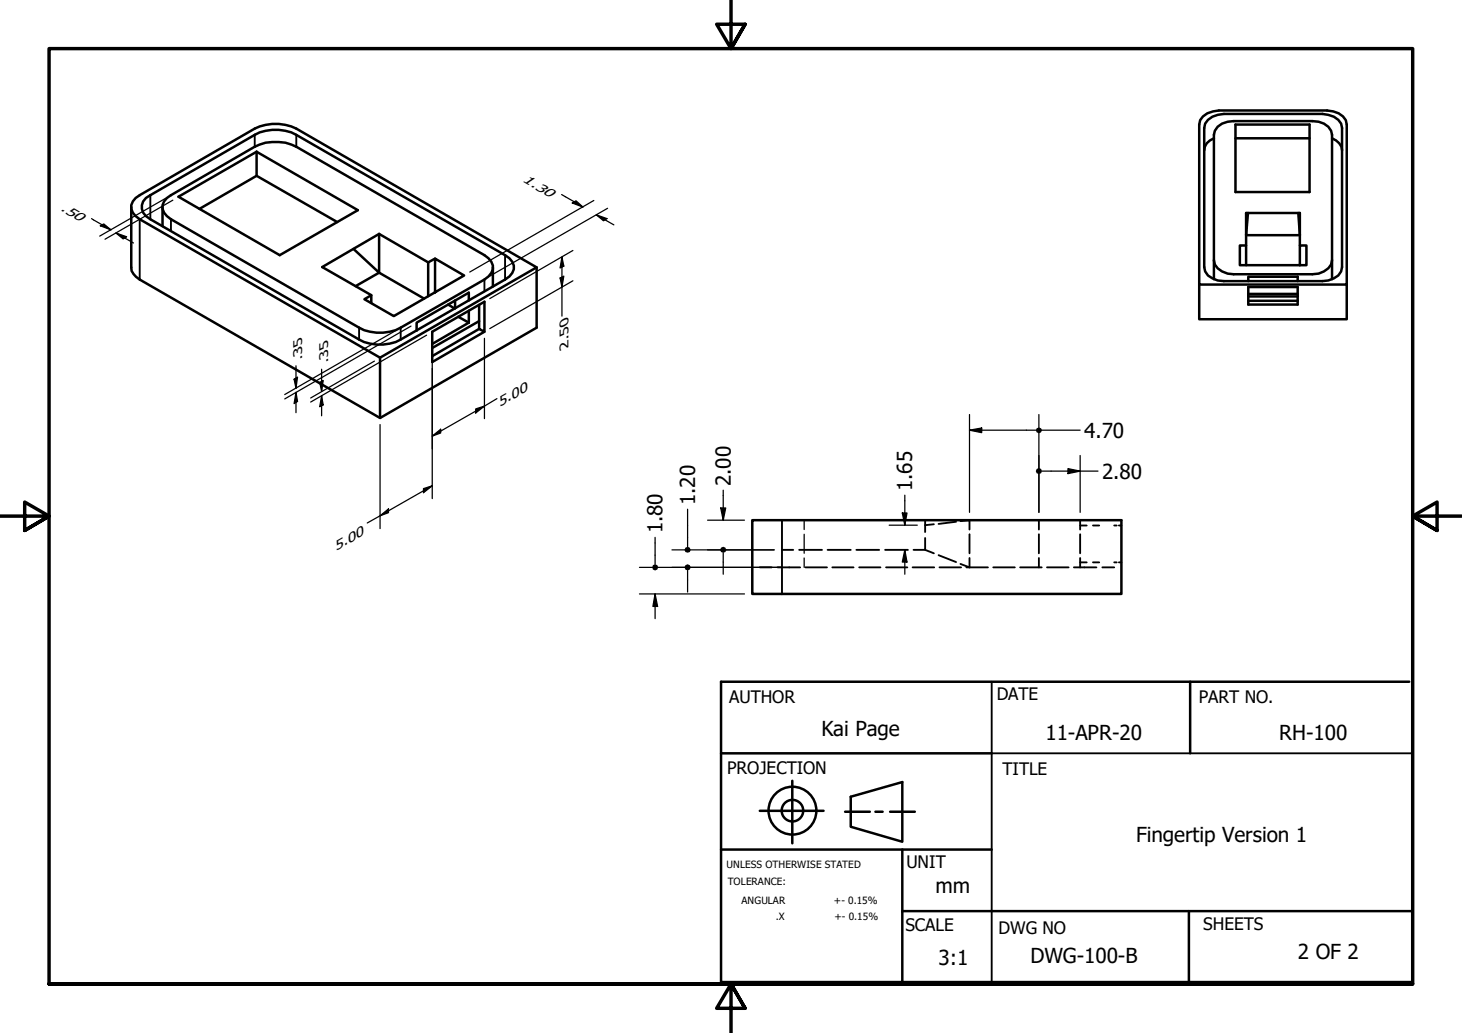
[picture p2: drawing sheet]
<svg xmlns="http://www.w3.org/2000/svg" width="297mm" height="210mm" viewBox="0 0 297 210" stroke-linecap="round" stroke-linejoin="round" font-family="sans-serif">
<!-- layer: Visible (ANSI) -->
<g fill="none" stroke="#000" stroke-width=".51">
<path d="M36.3 40l15.8-9.2 20.6 11.9-15.9 9.2zM52.1 30.8v4.9l-11.6 6.8M52.1 35.7l16.4 9.4M244.4 23.7l.9-.7 2.3-.5h22a4.3 4.3 0 0 1 3.8 1.9l.2 .9v32.5h-30v-32.5l.2-.9zM245.4 24.4l.9-.7 1.1-.4 1.3-.2h20a4.3 4.3 0 0 1 3.8 2l.2 .9v28.3l-.2 .9a4.3 4.3 0 0 1-3.8 1.9h-20a4.3 4.3 0 0 1-3.8-1.9l-.2-.9v-28.3l.2-.9zM246.6 28.1a2.7 2.7 0 0 0-1.9 2.4M251 25.3h15.1v13.7h-15.1zM251 28.1h15.1M270.6 28.1a2.9 2.9 0 0 1 2.1 2.4M26.7 42.1v12.2a3.1 3.1 0 0 0 1.7 2.5l48.8 28.1 31.8-18.3v-12.3M27.6 40.2l24.2-14.1a9.6 9.6 0 0 1 8.4 0l48.8 28.2-31.8 18.4-48.8-28.2a2.68 2.68 0 0 1-1.4-3.6zM29.7 40.2l22.1-12.8a9.1 9.1 0 0 1 8.4 0l42.4 24.5a2.64 2.64 0 0 1 1.5 3.6l-.6 .7-.9 .6-21.2 12.2a9.1 9.1 0 0 1-8.4 0l-42.5-24.5a2.55 2.55 0 0 1-.8-4.3z"/>
<path d="M33 42.1v3.8M33.9 40.2l17.9-10.4a9.6 9.6 0 0 1 8.4 0l38.2 22.1a2.68 2.68 0 0 1 1.4 3.6l-.5 .7-.9 .6-17 9.8a9.1 9.1 0 0 1-8.4 0l-38.3-22.1a2.68 2.68 0 0 1-1.4-3.6zM72.3 58.1l4.7-2.7 9.2 5.3M77 47.5v7.9l-5.2-4.8M77 47.5l-11.5 6.8 9.9 5.7v1.6M77 47.5l10 5.8M88.4 59.4v-6.9l5.9 3.5-14.3 8.2-6-3.4 1.4-.8M88.4 52.5l-1.4 .8v6.9M100.1 54.3v3.9M243.6 57.8v7.1h30v-7.1M246.6 56.7v-29.3a3.1 3.1 0 0 1 2.8-2.7l1.2-.1h16a3.6 3.6 0 0 1 4 2.8v29.3M246.6 52.9a3.2 3.2 0 0 0 2.8 2.7l1.2 .1h16a4.3 4.3 0 0 0 3.8-1.9l.2-.9"/>
<path d="M253.2 49.9h-1.3v4h13.5v-4h-1.3v4M253.6 43.3l-.4 4.5h10.9l-.3-4.5M253.6 57.1v-.9h10.1v.9M253.6 58.3h10.1v3.6h-10.1zM253.6 59.7h10.1M264.1 49.9v-6.6h-10.9v10.6M77.2 72.7v12.2M91.1 61.9l1.3 .8M92.5 61.1v1.5M93.1 64.4l2.1 1.2M95.2 61.1v-1.6l-10.6 6.1v1.6M95.2 63.2v2.4"/>
<path d="M95.2 65.6l-7.4 4.3M97.3 61.9v4.9l1.1 .6v-6.1l-10.6 6.1v6.2l10.6-6.2M97.3 66.8l-9.5 5.6M97.3 65.2l-9.5 5.5M253.6 61.1h10.1M253.6 60.2h10.1M152.8 105.7h75v15h-75z"/>
</g>
<!-- layer: Visible Narrow (ANSI) -->
<path d="M30.5 39.7v4.8M51.8 27.4v2.4M60.2 27.4v2.4M28.4 44.5v12.3M34.7 44.5v2.5M98.4 56.8v2.4M102.6 51.9v4.9M73 66.6v2.4M81.4 66.6v2.4M158.9 105.7v15" fill="none" stroke="#000" stroke-width=".38"/>
<!-- layer: Hidden (ANSI) -->
<g fill="none" stroke="#000" stroke-width=".38">
<path d="M154.4 115.3h2.4M158 115.3h4.6M158.9 111.7h2.3M162.4 111.7h4.6M163.6 115.3h4.4M168.1 111.7h4.7M169.1 115.3h4.3M174 111.7h4.6M174.6 115.3h4.3M179.8 111.7h4.7M180 115.3h4.3M185.4 115.3h4.4"/>
<path d="M188 109.3v2.4h-2.4M188 111.7l1.7 .7M188 105.7v2.4M189.7 106.5l-1.7 .2M190.7 112.8l3.5 1.4M190.9 115.3h4.4M194.2 106l-3.5 .5M195.1 105.9l1.9-.2v1.9M196.3 115.3h4.4M197 113.4v1.9l-1.9-.7M197 108.6v3.8M201.8 115.3h4.4"/>
<path d="M207.3 115.3h4.3M211.1 105.7v1.9M211.1 108.6v3.8M211.1 113.4v1.9M212.7 115.3h4.4M218.2 115.3h4.6M219.5 106.8h1.3M219.5 114.3h1.3M219.5 105.7v1.9M219.5 108.6v3.8M219.5 113.4v1.9M222.1 106.8h1.2"/>
<path d="M222.1 114.3h1.2M224 115.3h2.4M226.4 106.8h.5M226.4 114.3h.5M227.3 106.8h.5M227.3 114.3h.5"/>
</g>
<!-- layer: Hidden Narrow (ANSI) -->
<path d="M163.4 105.7v1.9M163.4 108.6v3.8M163.4 113.4v1.9" fill="none" stroke="#000" stroke-width=".25"/>
<!-- layer: Border (ANSI) -->
<path d="M148.5 -.1v10l-2.9-5h5.8l-2.9 5 2.9-5M0 104.9h10l-5-2.9v5.8l5-2.9-5 2.9M297 104.9h-10l5-2.9v5.8l-5-2.9 5 2.9M10 199.9v-190h277v190h-277h277M151.4 204.9l-2.9-5 2.9 5h-5.8l2.9-5v10" fill="none" stroke="#000" stroke-width=".7"/>
<!-- layer: Title (ANSI) -->
<g fill="none" stroke="#000" stroke-width=".51">
<path d="M241.8 138.5v14.6M286.3 138.5h-139.8v61.1h140.5M146.5 153.1h55M161 158.7v12.7M146.5 172.6h55M154.4 164.8h12.9M171.7 164.9h5M172.8 161.9l10.5-3v12.1l-10.5-3zM177.9 164.9h1.4M180.8 164.9h5.1M183.3 172.6v27.3M183.3 185.1h103.5"/>
<path d="M241.6 185.1v14.8"/>
<circle cx="161" cy="164.7" r="4.9"/>
<circle cx="161" cy="164.7" r="2.19"/>
</g>
<path d="M201.5 138.5v61.1M201.5 153.1h85.3M139.3 199.9h147.5" fill="none" stroke="#000" stroke-width=".38"/>
<!-- layer: Dimension (ANSI) -->
<g fill="none" stroke="#000" stroke-width=".25">
<path d="M114.1 39.5l4.3 2.6M18.6 44.4l3.9 2.3M20.4 45.9l.7-.4 1.4 1.2zM23.6 47.3l2.1 .8-.7 .4zM23.6 47.3l3.5 2.1M33.7 40.3l-13.4 7.7M35.1 40.7l-13.8 7.9M113.8 56.5l.8-.4-.4 2.2zM114.2 52.2l.4 1.9-.8 .4zM114.2 52.2v12M116.3 41.2l.7-.4 1.4 1.3zM116.4 57.1l-16.9 9.7"/>
<path d="M116.4 50.9l-16.9 9.8M120.6 40.7l-25.2 14.6M121.2 43.7l2.1 .7-.7 .5zM121.2 43.7l3.5 2M123.4 42.3l-23.9 13.8M59.8 77.1l.7-.5-.4 2.3zM60.1 79.7l.4 1.9-.7 .4zM60.1 74.3v4.6M60.1 79.7v4.2M65 77.7l.7-.4-.4 2.2zM65.3 75v4.5M76.1 73.4l-13 7.5"/>
<path d="M80.3 67.2l-22.5 13M83.5 66.3l-25.7 14.8M86.7 68.1l-23.6 13.6M87.8 71.8v29.5M98.4 68.7v16.4M65.3 80.4l.4 1.9-.7 .3zM65.3 80.4v4.1M77.2 86.3v21.1M86 99.3l1.8-.6-1.8 1.4zM87.8 88.6l1.7-1.4v.8zM87.8 98.7l-13.2 7.6M96.6 83.1l1.8-.6-1.8 1.4z"/>
<path d="M101 81l-13.2 7.6M146.9 99.6v6.1M197 87.4l2.5-.4v.9zM197 87.4h13.4M197 84.2v19.9M211.1 84.2v19.9M211.1 87.4h8.4M211.7 95.7h11.4M217 95.2l2.5 .5-2.5 .5zM219.5 92.6v11.5M77.2 104.8l1.7-1.4v.8zM129.9 115.3h28.8"/>
<path d="M133.1 109.2v5.5M136.5 111.7h20.8M139.7 103.5v7.6M139.7 115.9v4.4M143.8 105.7h7.5M146.4 103.2h1l-.5 2.5zM146.9 112.3v4.4M180.7 106.7h5.7M183.3 104.2h1l-.5 2.5zM183.8 111.7l.5 2.5h-1zM183.8 100.6v6.1M183.8 111.7v5"/>
<path d="M129.9 120.7h21.4M133.1 120.7l.5 2.5h-.9zM133.1 120.7v5"/>
</g>
<g fill="#000">
<path d="M20.4 45.9l.7-.4 1.4 1.2z" fill-rule="evenodd"/>
<path d="M23.6 47.3l2.1 .8-.7 .4z" fill-rule="evenodd"/>
<path d="M113.8 56.5l.8-.4-.4 2.2z" fill-rule="evenodd"/>
<path d="M114.2 52.2l.4 1.9-.8 .4z" fill-rule="evenodd"/>
<path d="M116.3 41.2l.7-.4 1.4 1.3z" fill-rule="evenodd"/>
<path d="M121.2 43.7l2.1 .7-.7 .5z" fill-rule="evenodd"/>
<path d="M59.8 77.1l.7-.5-.4 2.3z" fill-rule="evenodd"/>
<path d="M65 77.7l.7-.4-.4 2.2z" fill-rule="evenodd"/>
<path d="M60.1 79.7l.4 1.9-.7 .4z" fill-rule="evenodd"/>
<path d="M65.3 80.4l.4 1.9-.7 .3z" fill-rule="evenodd"/>
<path d="M87.8 88.6l1.7-1.4v.8z" fill-rule="evenodd"/>
<path d="M96.6 83.1l1.8-.6-1.8 1.4z" fill-rule="evenodd"/>
<path d="M197 87.4l2.5-.4v.9z" fill-rule="evenodd"/>
<path d="M217 95.2l2.5 .5-2.5 .5z" fill-rule="evenodd"/>
<path d="M77.2 104.8l1.7-1.4v.8z" fill-rule="evenodd"/>
<path d="M86 99.3l1.8-.6-1.8 1.4z" fill-rule="evenodd"/>
<path d="M146.4 103.2h1l-.5 2.5z" fill-rule="evenodd"/>
<path d="M183.3 104.2h1l-.5 2.5z" fill-rule="evenodd"/>
<path d="M183.8 111.7l.5 2.5h-1z" fill-rule="evenodd"/>
<path d="M133.1 120.7l.5 2.5h-.9z" fill-rule="evenodd"/>
<circle cx="211.1" cy="95.7" r=".62"/>
<circle cx="211.1" cy="87.5" r=".62"/>
<circle cx="133.1" cy="115.3" r=".63"/>
<circle cx="139.7" cy="115.3" r=".63"/>
<circle cx="139.7" cy="111.7" r=".62"/>
<circle cx="146.9" cy="111.7" r=".63"/>
</g>
<g font-size="4.2">
<text x="220.3" y="88.9">4.70</text>
<text x="148.5" y="98.8" transform="rotate(-90 148.5 98.8)">2.00</text>
<text x="185.4" y="99.8" transform="rotate(-90 185.4 99.8)">1.65</text>
<text x="223.9" y="97.3">2.80</text>
<text x="141.2" y="102.7" transform="rotate(-90 141.2 102.7)">1.20</text>
<text x="134.6" y="108.4" transform="rotate(-90 134.6 108.4)">1.80</text>
<text x="166.9" y="149.5">Kai Page</text>
<text x="212.4" y="150.3">11-APR-20</text>
<text x="259.9" y="150.4">RH-100</text>
<text x="230.8" y="171.2">Fingertip Version 1</text>
<text x="190.1" y="181.5">mm</text>
<text x="190.7" y="196.2">3:1</text>
<text x="209.4" y="195.7">DWG-100-B</text>
<text x="263.7" y="194.9">2 OF 2</text>
</g>
<g font-size="3.5">
<text x="148.1" y="142.8">AUTHOR</text>
<text x="202.5" y="142.2">DATE</text>
<text x="243.6" y="142.8">PART NO.</text>
<text x="147.8" y="157.2">PROJECTION</text>
<text x="203.7" y="157.5">TITLE</text>
<text x="184.1" y="176.4">UNIT</text>
<text x="184" y="189.3">SCALE</text>
<text x="202.9" y="189.7">DWG NO</text>
<text x="244.5" y="188.9">SHEETS</text>
</g>
<text font-size="2.8" x="101.5" y="82.6" transform="rotate(-30 101.5 82.6)">5.00</text>
<g font-size="2.7">
<text x="106" y="36.9" transform="rotate(30 106 36.9)">1.30</text>
<text x="12.2" y="42.7" transform="rotate(30 12.2 42.7)">.50</text>
<text x="115.5" y="70.8" transform="rotate(-90 115.5 70.8)">2.50</text>
<text x="61.4" y="72.9" transform="rotate(-90 61.4 72.9)">.35</text>
<text x="66.7" y="73.6" transform="rotate(-90 66.7 73.6)">.35</text>
<text x="68.3" y="111.9" transform="rotate(-30 68.3 111.9)">5.00</text>
</g>
<g font-size="2">
<text x="147.6" y="176.4">UNLESS OTHERWISE STATED</text>
<text x="147.9" y="179.9">TOLERANCE:</text>
<text x="150.7" y="183.6">ANGULAR</text>
<text x="169.4" y="183.7">+- 0.15%</text>
<text x="157.6" y="187">.X</text>
<text x="169.5" y="187">+- 0.15%</text>
</g>
</svg>
